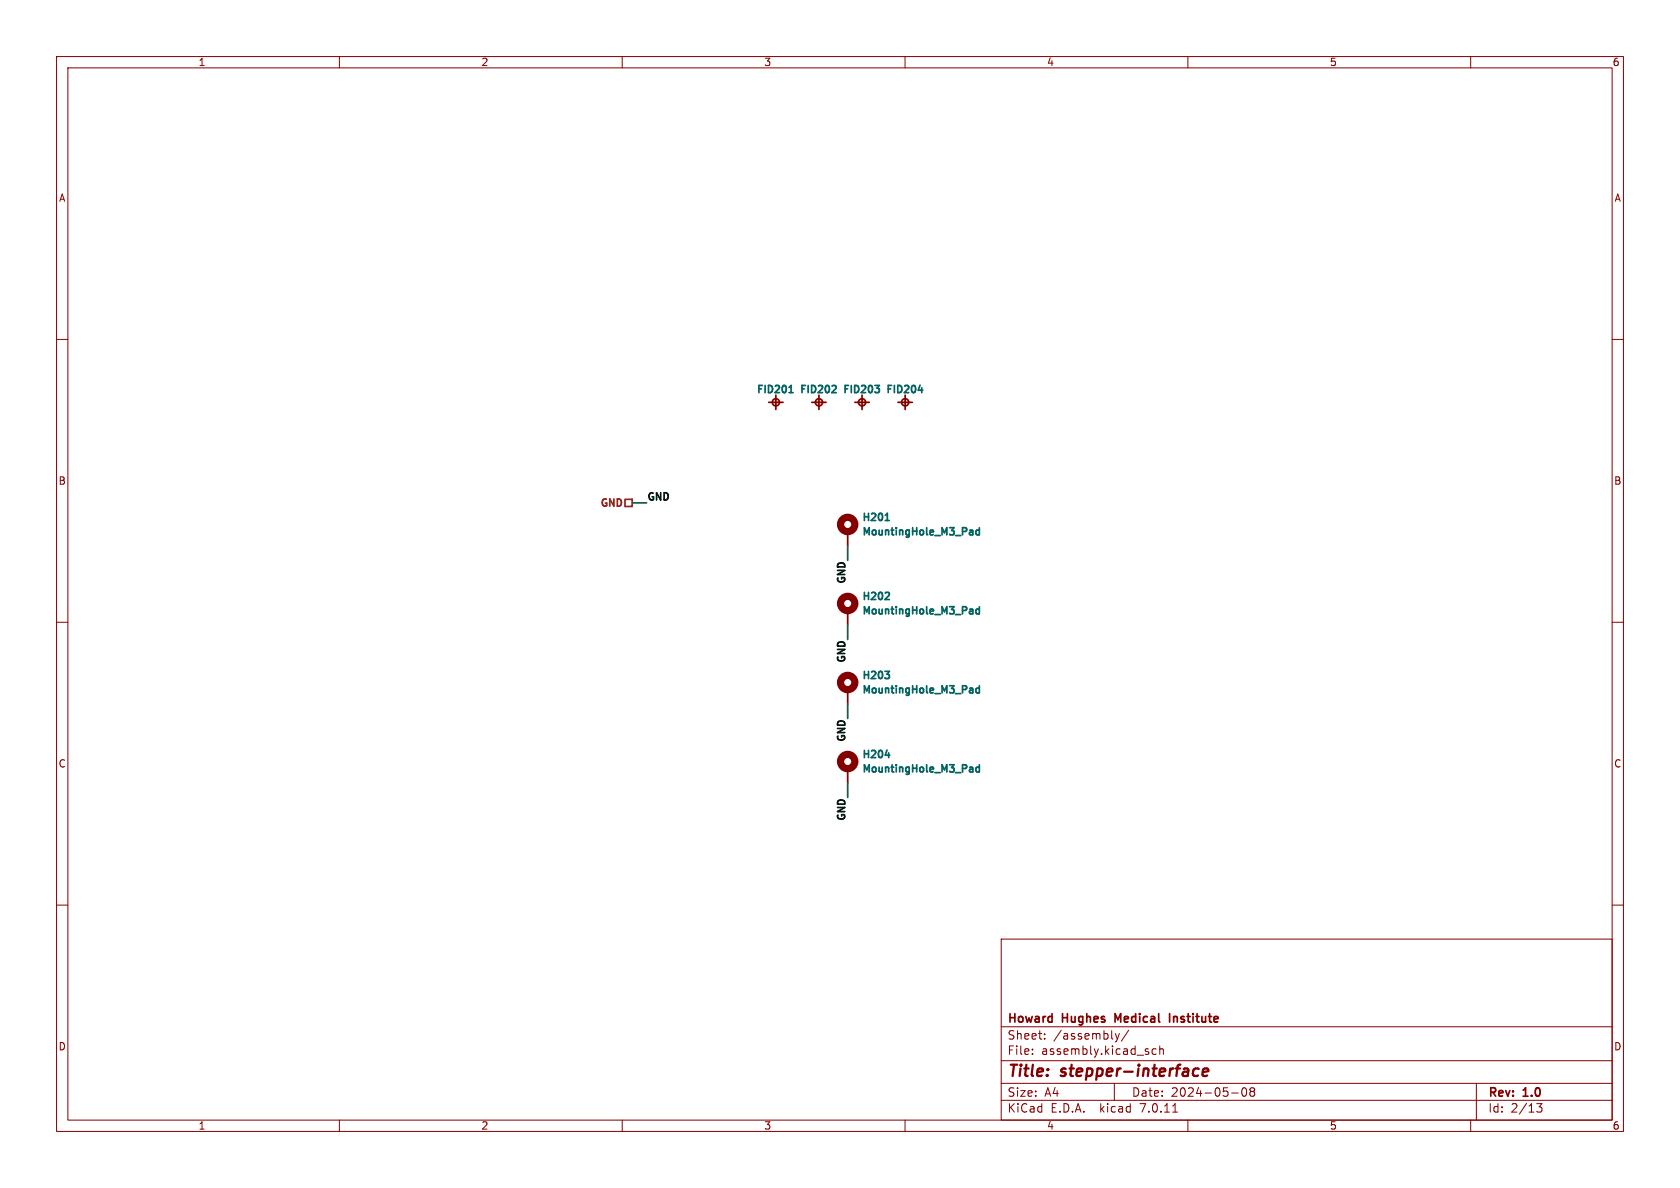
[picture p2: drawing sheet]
<svg xmlns="http://www.w3.org/2000/svg" width="297mm" height="210mm" viewBox="0 0 297 210" stroke-linecap="round" stroke-linejoin="round" font-family="sans-serif">
<g fill="none" stroke="#840000" stroke-width=".18">
<path d="M10 10h277v190h-277zM12 12h273v186h-273zM60 10v2M110 10v2M160 10v2M210 10v2M260 10v2M10 60h2M285 60h2M10 110h2M285 110h2M10 160h2"/>
<path d="M285 160h2M177 166h108v32h-108zM60 198v2M110 198v2M160 198v2M177 194.5h108M177 191.5h108M177 187.5h108M177 181.5h108M182.5 186.3v.1M182.5 185.5v.1M184.7 183.6v.1"/>
<path d="M184.7 182.8v.1M197 191.5v3M197.2 182.7l.3 1M197.5 183.7l-.1 .4-.2 .1M197.9 182.7l-.4 1M199.5 182.1l-1.3 2M204.4 185.5l-.4-.1-.3 .3v.4l.1 .2h.6M205 185.5l.2-.1 .4 .1 .1 .9M205 184.9v1.5M207.3 196.6h.9M210 198v2M217.7 193.2h1.2"/>
<path d="M219.7 192.4l.2-.1a.81 .81 0 0 1 .6 .6 .81 .81 0 0 1-.3 .8l-.2 .1a.81 .81 0 0 1-.3-1.4zM221.2 192.9l-.2-.2 .2-.4 .5 .1 .1 .2-.3 .3M221.2 192.9l-.2 .3v.3l.2 .3 .5-.1 .1-.2-.1-.4-.2-.2M221.2 192.9h.3M260 198v2M261 191.5v6.5M271.7 195.1h.9l-.5 .6 .4 .1v.7l-.2 .1-.6-.1"/>
</g>
<path d="M211.2 189l.2-.1 .5 .1M211.8 190.1l-.6 .1M212.6 189.5l1-.1v-.4l-.2-.1-.6 .1-.2 .9 .2 .3 .6-.1" fill="none" stroke="#840000" stroke-width=".4"/>
<g fill="none" stroke="#840000" stroke-width=".3">
<path d="M135.9 71.1h2.5M137.2 69.9v2.5M143.5 71.1h2.5M144.8 69.9v2.5M151.1 71.1h2.6M152.4 69.9v2.5M158.7 71.1h2.6M160 69.9v2.5M149.9 94v2.5M149.9 108v2.5M149.9 121.9v2.6M149.9 135.9v2.5"/>
<path d="M206.8 179.2v1.5M197.6 180.3l-.5-1.1v1.5"/>
<circle cx="137.2" cy="71.1" r=".63"/>
<circle cx="144.8" cy="71.1" r=".63"/>
<circle cx="152.4" cy="71.1" r=".63"/>
<circle cx="160" cy="71.1" r=".63"/>
</g>
<g fill="#ffffc2" stroke="#ffffc2" stroke-width=".18">
<circle cx="152.4" cy="71.1" r=".63"/>
<circle cx="144.8" cy="71.1" r=".63"/>
<circle cx="137.2" cy="71.1" r=".63"/>
<circle cx="160" cy="71.1" r=".63"/>
</g>
<g fill="none" stroke="#006464" stroke-width=".3">
<path d="M139.5 69.4h.7M139.5 68.5l.4-.4v1.3M147.3 68.1l.4 .1 .1 .3-.8 .9h.8M154.7 68.1h.8l-.5 .5 .4 .1 .1 .5-.3 .2h-.4M162.3 69h.8M163 68.6v.8M156.5 92h.7M156.6 91l.3-.3v1.3M171.4 93.8h.5l.1 .8M172 94l-.4 .1-.2 .1 .2 .4 .4-.1M173.1 93.8l-.3-.1-.3 .2 .1 .6h.5M173.1 93.3v1.3"/>
<path d="M156.4 118.7h.8l-.4 .5 .4 .1v.4l-.2 .3h-.4M156.7 104.7l.4 .1 .1 .3-.8 .9h.8M171.4 107.7h.5l.1 .8M172 108h-.4l-.2 .2 .2 .3h.4M173.1 107.3v1.2M173.1 107.7h-.3l-.3 .2 .1 .6h.5M156.5 133.5h.8M157.1 133.1v.8M171.4 121.7h.5l.1 .8M171.4 135.7h.5l.1 .8M172 121.9l-.4 .1-.2 .2 .2 .3 .4-.1M172 135.9l-.4 .1-.2 .2 .2 .3 .4-.1"/>
<path d="M173.1 121.2v1.3M173.1 135.2v1.3M173.1 121.7l-.3-.1-.3 .3 .1 .5h.5M173.1 135.7l-.3-.1-.3 .3 .1 .5h.5"/>
</g>
<g fill="none" stroke="#840000" stroke-width="1.3">
<circle cx="149.9" cy="92.7" r="1.27"/>
<circle cx="149.9" cy="106.7" r="1.27"/>
<circle cx="149.9" cy="120.6" r="1.27"/>
<circle cx="149.9" cy="134.6" r="1.27"/>
</g>
<path d="M110.5 88.3h1.3v1.2h-1.3z" fill="none" stroke="#725600" stroke-width=".3"/>
<path d="M111.8 88.9h2.5M149.9 96.5v2.6M149.9 110.5v2.5M149.9 124.5v2.5M149.9 138.4v2.6" fill="none" stroke="#009600" stroke-width=".3"/>
<g font-size="2.8" fill="#840000">
<text x="178" y="190.9">Title:</text>
<text x="187.7" y="190.9">stepper-interface</text>
</g>
<g font-size="2.1" fill="#840000">
<text x="178" y="184">Sheet:</text>
<text x="178" y="181.2">Howard</text>
<text x="186.2" y="184">/assembly/</text>
<text x="187.9" y="181.2">Hughes</text>
<text x="197.8" y="181.2">Medical</text>
<text x="208" y="181.2">Institute</text>
<text x="178" y="186.7">File:</text>
<text x="184.1" y="186.7">assembly.kicad_sch</text>
<text x="178" y="196.9">KiCad</text>
<text x="178" y="194.1">Size:</text>
<text x="184.7" y="194.1">A4</text>
<text x="185.7" y="196.9">E.D.A.</text>
<text x="194.6" y="196.9">kicad</text>
<text x="200" y="194.1">Date:</text>
<text x="201.8" y="196.9">7.0.11</text>
<text x="207" y="194.1">2024-05-08</text>
<text x="263" y="194.3">Rev:</text>
<text x="263" y="196.9">Id:</text>
<text x="267.1" y="196.9">2/13</text>
<text x="269.4" y="194.3">1.0</text>
</g>
<g font-size="1.8" fill="#840000">
<text x="35" y="11.9">1</text>
<text x="85" y="11.9">2</text>
<text x="135" y="11.9">3</text>
<text x="185" y="11.9">4</text>
<text x="235" y="11.9">5</text>
<text x="285" y="11.9">6</text>
<text x="10.3" y="35.9">A</text>
<text x="285.3" y="35.9">A</text>
<text x="10.3" y="85.9">B</text>
<text x="285.3" y="85.9">B</text>
<text x="10.3" y="135.9">C</text>
<text x="285.3" y="135.9">C</text>
<text x="10.3" y="185.9">D</text>
<text x="285.3" y="185.9">D</text>
<text x="35" y="199.9">1</text>
<text x="85" y="199.9">2</text>
<text x="135" y="199.9">3</text>
<text x="185" y="199.9">4</text>
<text x="235" y="199.9">5</text>
<text x="285" y="199.9">6</text>
</g>
<g font-size="1.8" fill="#006464">
<text x="133.5" y="69.9">FID201</text>
<text x="141.2" y="69.9">FID202</text>
<text x="148.8" y="69.9">FID203</text>
<text x="156.4" y="69.9">FID204</text>
<text x="152.2" y="95.1">MountingHole_M3_Pad</text>
<text x="152.2" y="92.5">H201</text>
<text x="152.2" y="106.5">H202</text>
<text x="152.2" y="109">MountingHole_M3_Pad</text>
<text x="152.2" y="123">MountingHole_M3_Pad</text>
<text x="152.2" y="120.5">H203</text>
<text x="152.2" y="137">MountingHole_M3_Pad</text>
<text x="152.2" y="134.4">H204</text>
</g>
<text font-size="1.8" fill="#725600" x="105.8" y="90">GND</text>
<g font-size="1.8" fill="#0f0f0f">
<text x="114.3" y="88.6">GND</text>
<text x="149.5" y="103.6" transform="rotate(-90 149.5 103.6)">GND</text>
<text x="149.5" y="117.6" transform="rotate(-90 149.5 117.6)">GND</text>
<text x="149.5" y="131.5" transform="rotate(-90 149.5 131.5)">GND</text>
<text x="149.5" y="145.5" transform="rotate(-90 149.5 145.5)">GND</text>
</g>
</svg>
